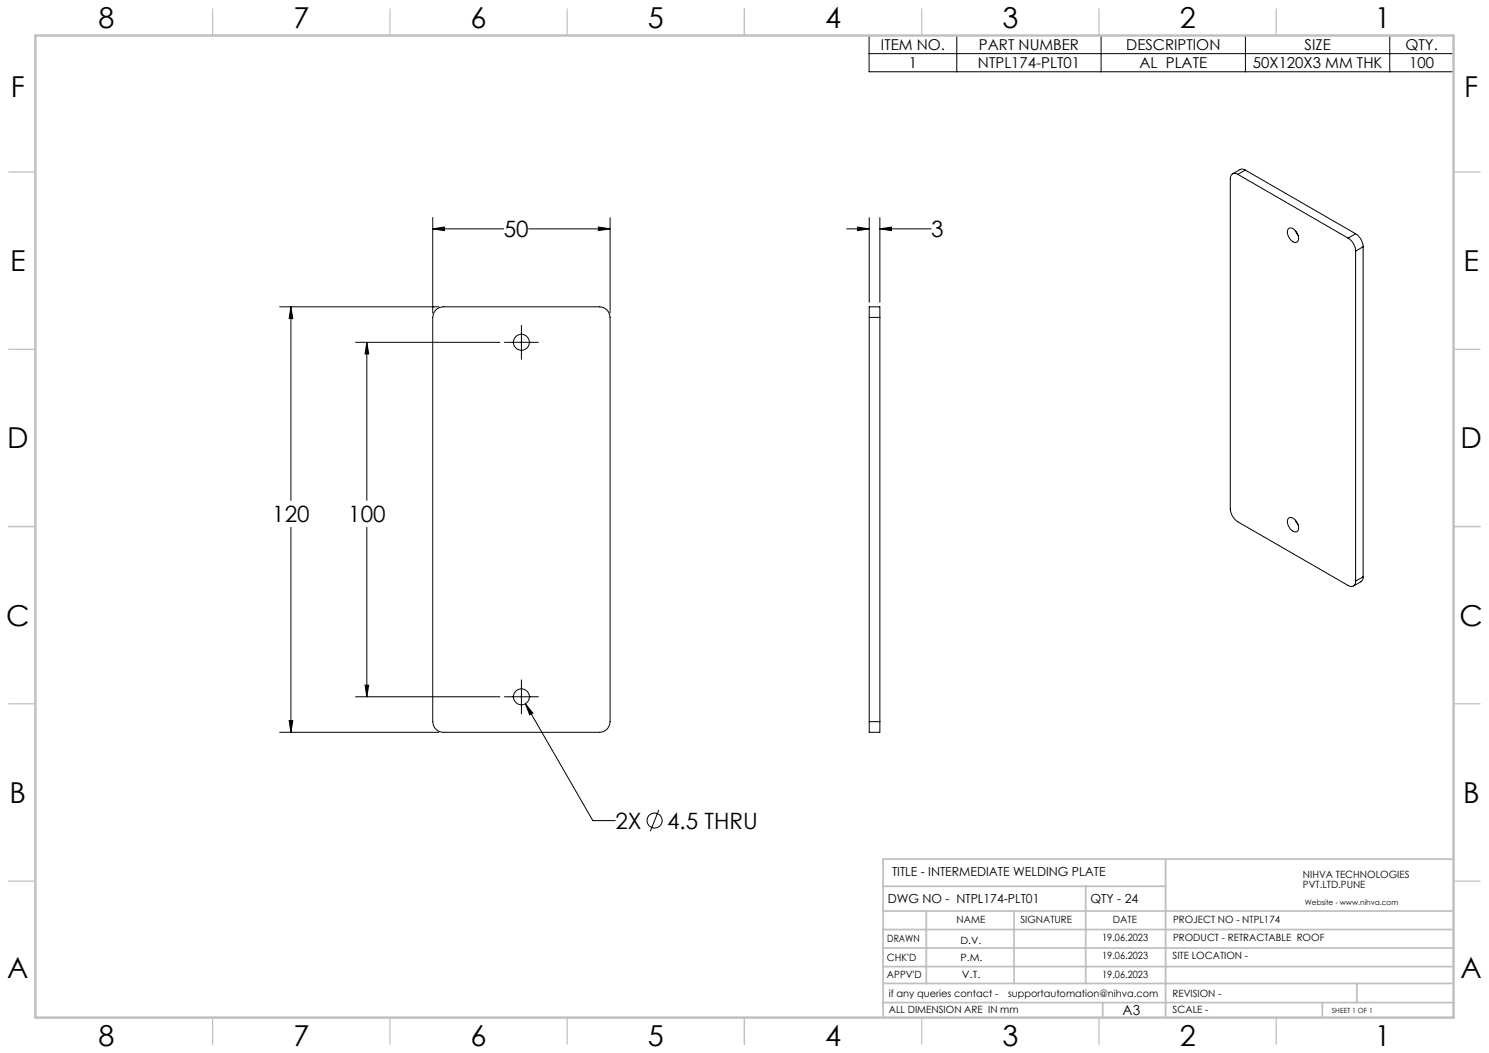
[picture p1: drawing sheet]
<svg xmlns="http://www.w3.org/2000/svg" width="420mm" height="297mm" viewBox="0 0 420 297" stroke-linecap="round" stroke-linejoin="round" font-family="sans-serif">
<g fill="none" stroke="#000" stroke-width=".28">
<path d="M245.1 10h164.9v10.2h-164.9zM245.1 15.1h164.9M269.9 10v10.2M310.6 10v10.2M351.3 10v10.2M392 10v10.2M349.1 49.2a1.3 1.3 0 0 0-1.5-.2 1.3 1.3 0 0 0-.6 1.4v93.1a4.6 4.6 0 0 0 2.1 3.7l31.2 17.9a1.29 1.29 0 0 0 1.5 .2 1.29 1.29 0 0 0 .6-1.4M349.1 49.2l31.2 18M351.3 48l-.7-.3-.7 .1-2.2 1.2M351.3 48l-2.2 1.2M351.3 48l31.1 17.9M122.1 64.6l3.3-.6v1z"/>
<path d="M122.1 61.4v26.9M122.1 64.6h20M149.1 64.6h23M168.8 64l3.3 .6-3.3 .4zM172.1 61.4v26.9M238.8 64.6h6.4M241.9 64.1l3.3 .5-3.3 .4zM245.2 61.4v23.9M248.2 64.6l3.3-.5v.9zM248.2 64.6h14.4M248.2 61.4v23.9M363.5 64.5a1.73 1.73 0 0 1 2.3 1 1.92 1.92 0 0 1-.2 2.9 2.78 2.78 0 0 1-2.1-3.9z"/>
<path d="M365.4 65.1l.7 1.3M380.3 67.2a4.5 4.5 0 0 1 2.1 3.6M382.4 65.9a4.5 4.5 0 0 1 2.1 3.7M382.4 65.9l-2.1 1.3M382.4 70.8v93.1M384.5 69.6l-2.1 1.2M384.5 69.6v93.1M78.9 86.5h44.9M82.1 86.5l.5 3.3h-1zM82.1 86.5v54.6M100.3 96.6h40.7M103.5 96.6l.5 3.2h-1z"/>
<path d="M103.5 96.6v44.5M123.2 87.2l.8-.5 1.1-.2h44a3 3 0 0 1 3 3v114a2.99 2.99 0 0 1-3 3h-44a3 3 0 0 1-3-3v-114l.1-1zM142.3 96.6h9.6M147.1 91.8v9.5M245.2 89.5v-3h3v3M245.2 89.5v114M245.2 89.5h3M248.2 89.5v114M82.1 148.7v57.8M103.5 148.7v47.8M363.5 146.2a2.13 2.13 0 0 1 2.6 1.8l.2 .4a1.11 1.11 0 0 1-.4 1.5 1.11 1.11 0 0 1-1.5-.3 2.72 2.72 0 0 1-.9-3.4zM365.4 146.7l.7 1.3"/>
<path d="M384.5 162.7l-.1 .7-.5 .7-2.1 1.2M384.5 162.7l-2.1 1.2M100.3 196.5h40.7M103 193.2h1l-.5 3.3zM142.3 196.5h9.6M147.1 191.8v9.5M148.2 198.5l2.1 2.6-.9 .5zM148.2 198.5l19 33h6.4M78.9 206.5h44.9M81.6 203.2h1l-.5 3.3zM245.2 203.5v3h3v-3M245.2 203.5h3"/>
<path d="M185.8 228.4l-2.4 6.1"/>
<circle cx="147.1" cy="96.6" r="2.25"/>
<circle cx="147.1" cy="196.5" r="2.25"/>
<circle cx="184.7" cy="231.4" r="2.1"/>
</g>
<g fill="none" stroke="#c0c0c0" stroke-width=".35">
<path d="M60 2.5v7.5M110 2.5v7.5M160 2.5v7.5M210 2.5v7.5M260 2.5v7.5M310 2.5v7.5M360 2.5v7.5M2.5 48.5h7.5M410 48.5h7.5M2.5 98.5h7.5M410 98.5h7.5M2.5 148.5h7.5"/>
<path d="M410 148.5h7.5M2.5 198.5h7.5M410 198.5h7.5M2.5 248.5h7.5M410 248.5h7.5M60 287v7.5M110 287v7.5M160 287v7.5M210 287v7.5M260 287v7.5M310 287v7.5M360 287v7.5"/>
</g>
<g fill="none" stroke="#c0c0c0" stroke-width=".5">
<path d="M249.1 257h160.9M249.1 250h79.7M261.3 257v20.4M286 257v20.4M306.2 250v27.4M328.8 242.3v44.7M410 242.3h-160.9v44.7M249.1 272.6h160.9M249.1 267.4h160.9M249.1 262.2h160.9M249.1 277.4h160.9M382.7 277.4v5.4"/>
<path d="M249.1 282.8h160.9M311 282.8v4.2M373 282.8v4.2"/>
</g>
<path d="M10 10h400v277h-400z" fill="none" stroke="#c0c0c0" stroke-width=".7"/>
<path d="M168.8 64l3.3 .6-3.3 .4zM122.1 64.6l3.3-.6v1zM82.1 86.5l.5 3.3h-1zM81.6 203.2h1l-.5 3.3zM103.5 96.6l.5 3.2h-1zM103 193.2h1l-.5 3.3zM148.2 198.5l1.2 3.1 .9-.5zM241.9 64.1l3.3 .5-3.3 .4zM248.2 64.6l3.3-.5v.9z" fill="#000"/>
<g font-size="8.1">
<text x="27.8" y="8">8</text>
<text x="82.8" y="8">7</text>
<text x="132.8" y="8">6</text>
<text x="182.8" y="8">5</text>
<text x="232.8" y="8">4</text>
<text x="282.8" y="8">3</text>
<text x="332.8" y="8">2</text>
<text x="387.8" y="8">1</text>
<text x="3" y="27.2">F</text>
<text x="413" y="27.2">F</text>
<text x="2.8" y="76.5">E</text>
<text x="412.8" y="76.5">E</text>
<text x="2" y="126.5">D</text>
<text x="412" y="126.5">D</text>
<text x="1.7" y="176.5">C</text>
<text x="411.7" y="176.5">C</text>
<text x="2.7" y="226.5">B</text>
<text x="412.7" y="226.5">B</text>
<text x="2" y="275.7">A</text>
<text x="412" y="275.7">A</text>
<text x="27.8" y="295">8</text>
<text x="82.8" y="295">7</text>
<text x="132.8" y="295">6</text>
<text x="182.8" y="295">5</text>
<text x="232.8" y="295">4</text>
<text x="282.8" y="295">3</text>
<text x="332.8" y="295">2</text>
<text x="387.8" y="295">1</text>
</g>
<g font-size="6.3">
<text x="142.1" y="66.9">50</text>
<text x="262.7" y="66.9">3</text>
<text x="76.8" y="147.3">120</text>
<text x="98.2" y="147.3">100</text>
<text x="173.6" y="233.8">2X</text>
<text x="188.2" y="233.8">4.5 THRU</text>
</g>
<g font-size="4.2">
<text x="248.5" y="14.1">ITEM NO.</text>
<text x="276.1" y="14.1">PART NUMBER</text>
<text x="317.7" y="14.1">DESCRIPTION</text>
<text x="368" y="14.1">SIZE</text>
<text x="396.4" y="14.1">QTY.</text>
<text x="256.4" y="19.2">1</text>
<text x="275.8" y="19.2">NTPL174-PLT01</text>
<text x="321.4" y="19.2">AL PLATE</text>
<text x="353.4" y="19.2">50X120X3 MM THK</text>
<text x="397.5" y="19.2">100</text>
</g>
<text font-size="3.9" x="316.7" y="286.4">A3</text>
<g font-size="3.5">
<text x="251.6" y="247.2">TITLE - INTERMEDIATE WELDING PLATE</text>
<text x="250.4" y="254.8">DWG NO - NTPL174-PLT01</text>
<text x="307.6" y="254.8">QTY - 24</text>
</g>
<g font-size="2.8">
<text x="367.5" y="247.7">NIHVA TECHNOLOGIES</text>
<text x="367.5" y="250.5">PVT.LTD.PUNE</text>
<text x="269.8" y="260.4">NAME</text>
<text x="287.8" y="260.4">SIGNATURE</text>
<text x="313.9" y="260.5">DATE</text>
<text x="330.9" y="260.5">PROJECT NO - NTPL174</text>
<text x="250.3" y="265.7">DRAWN</text>
<text x="270.9" y="266.1">D.V.</text>
<text x="310.9" y="265.5">19.06.2023</text>
<text x="330.9" y="265.5">PRODUCT - RETRACTABLE ROOF</text>
<text x="250.2" y="271.1">CHK'D</text>
<text x="250.2" y="275.8">APPV'D</text>
<text x="270.9" y="271.1">P.M.</text>
<text x="271.3" y="275.8">V.T.</text>
<text x="310.9" y="270.6">19.06.2023</text>
<text x="310.9" y="275.7">19.06.2023</text>
<text x="330.7" y="270.6">SITE LOCATION -</text>
<text x="250.7" y="281.1">if any queries contact -</text>
<text x="284.3" y="281.1">supportautomation@nihva.com</text>
<text x="330.7" y="281.1">REVISION -</text>
<text x="250.7" y="285.6">ALL DIMENSION ARE IN mm</text>
<text x="330.7" y="285.6">SCALE -</text>
</g>
<text font-size="2.1" x="368.1" y="255.1">Website - www.nihva.com</text>
<text font-size="2" x="375.7" y="285.6">SHEET 1 OF 1</text>
</svg>
